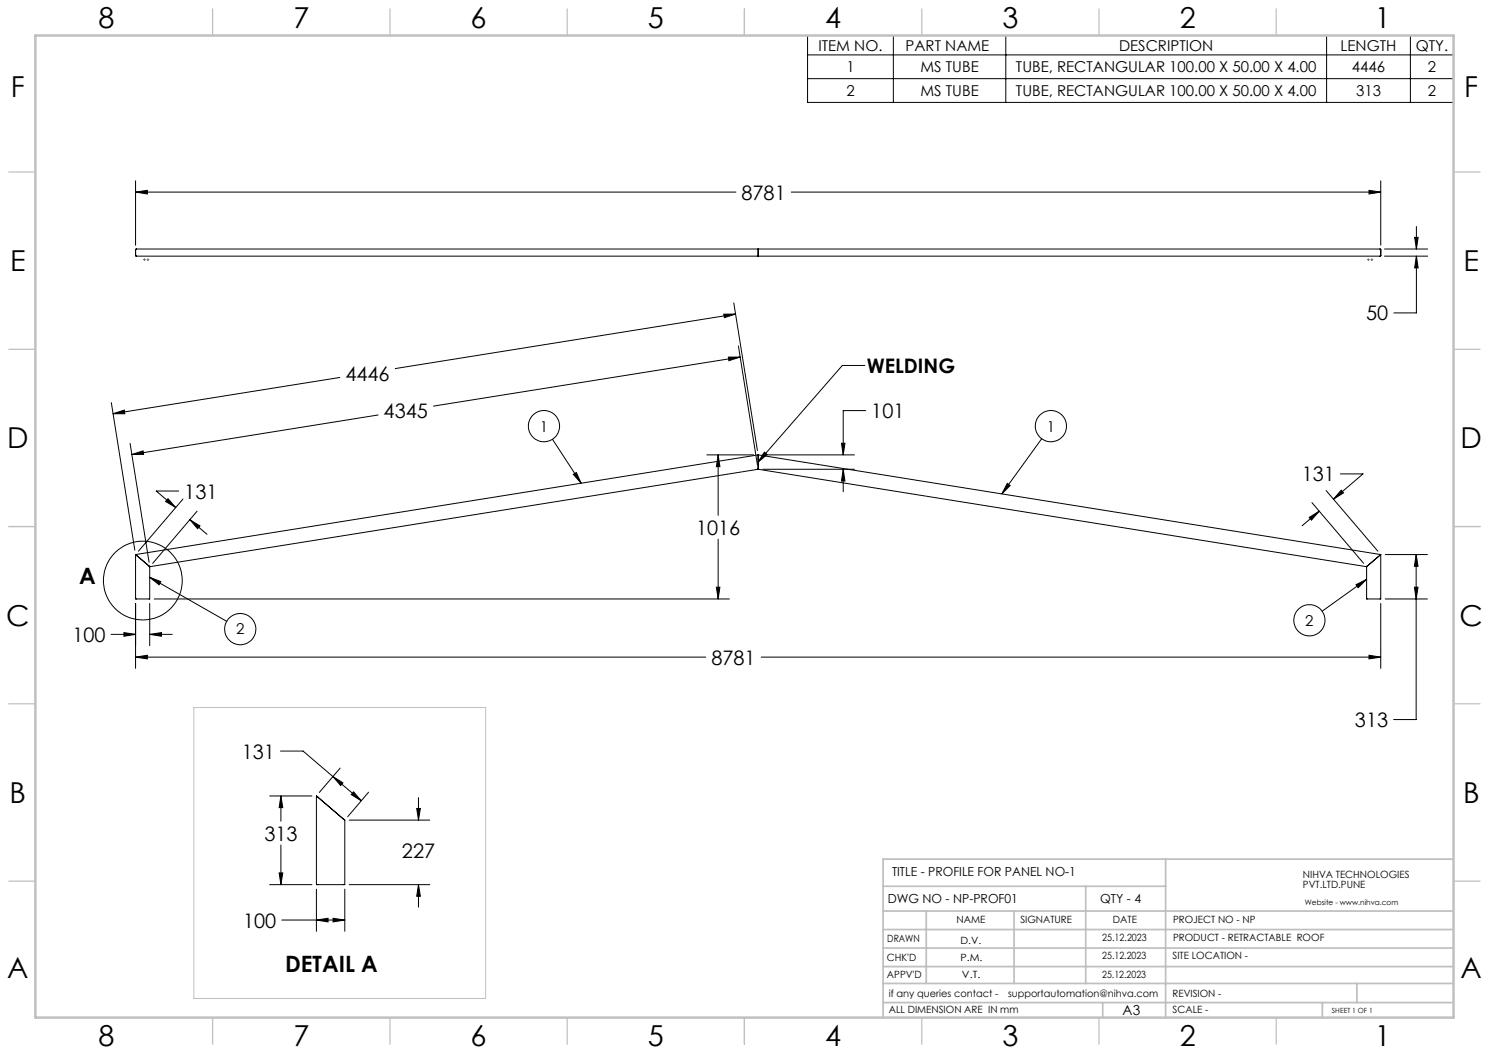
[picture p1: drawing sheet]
<svg xmlns="http://www.w3.org/2000/svg" width="420mm" height="297mm" viewBox="0 0 420 297" stroke-linecap="round" stroke-linejoin="round" font-family="sans-serif">
<g fill="none" stroke="#000" stroke-width=".28">
<path d="M227.8 10h182.2v18.9h-182.2zM227.8 15.5h182.2M252 10v18.9M283.7 10v18.9M374.2 10v18.9M397.8 10v18.9M227.8 22.2h182.2M38.2 51v18.2M38.2 54.2h169.4M38.2 54.2l3.4-.5v1zM223.2 54.2h166.3M386.2 53.7l3.3 .5-3.3 .5z"/>
<path d="M389.5 51v18.2M38.2 72v-1.6l.2-.2h350.9l.2 .2-.2 1.8h-350.8M38.2 72l.3 .2M213.9 72v.2zM213.9 70.2v.2zM213.9 70.4v1.6M390.5 70.2h12.2M390.5 72.2h12.2M399 67h1l-.5 3.2zM399.5 72.2v16.1h-6.3M399.5 63.9v6.3M399.5 72.2l.5 3.4h-1z"/>
<path d="M204.2 88.6h3.3l-3.2 1zM207 85.4l6.6 41.7M207.5 88.6l-96 15.4M208.3 97.6l5.3 33.5M31.4 113.6l6.6 41.6M31.9 116.7l3.2-1 .1 1zM95.8 106.5l-63.9 10.2M106.6 117l-69.4 11.2M205.5 100.7h3.3l-3.2 1zM208.8 100.7l-86.5 13.8M243.9 103.1h-6.3l-23.8 27.2M244.2 115.8h-6.4v12.5"/>
<path d="M36.7 125.1l5.4 33.5M37.2 128.2l3.2-1 .1 1zM50.4 138.5h-6.3l5.5 4.7M155.8 123.9l8.1 12.4M161.7 133.8l.9-.5 1.3 3zM199.4 128.3h13.2M202.6 128.3v17M202.6 128.3l.5 3.3h-1zM213.9 132.1v.3M213.9 128.3v.2M213.9 128.5v3.6M213.9 132.4l171.6 27.4"/>
<path d="M213.9 128.3l175.6 28.1M213.9 132.4l-171.7 27.4M213.9 128.3l-175.7 28.1M215.1 132.4h25.9M215.1 128.3h25.9M215.6 127.5l.8 .7-2.6 2.1zM237.3 125h1l-.5 3.3zM237.8 132.4v6.3M237.8 132.4l.5 3.3h-1zM284.1 136.3l.8 .6-2.3 2.4zM293.8 123.8l-11.2 15.5M374.1 138.4l14.6 17.1"/>
<path d="M378.1 133.7h6.4l-8.4 7.1M378.3 138.3l.7 .7-2.9 1.8zM38.2 156.4l.3 .2M38.2 156.4v12.5h4v-9.1M38.5 156.6l3.6 3.1M42.1 159.7l.1 .1M47.4 140.6l2.2 2.6-2.9-1.8zM51.6 140.8l-12.5 14.7M53.6 146.6l4.8 4.1M53.6 146.6l2.8 1.7-.7 .8zM55.6 144.2l-12.5 14.7M202.6 152.1v16.8"/>
<path d="M369.3 145.9l2.8-1.7-2.2 2.5zM370.1 141.8l14.5 17.1M372.1 144.2l-4.8 4.1M385.7 159.7l-.2 .1M389.3 156.6l-3.6 3.1M389.5 156.4v12.5h-4v-9.1M389.5 156.4l-.2 .2M390.7 156.4h11.9M399.5 156.4v46.5h-6.4M399.5 156.4l.5 3.3h-1zM31.3 178.9h6.9M35 178.4l3.2 .5-3.2 .6z"/>
<path d="M38.2 170.2v18.3M42.2 162.8l21.8 12.5M42.2 170.2v11.9M42.2 178.9h6.4M42.2 178.9l3.3-.5v1.1zM42.2 162.8l3.2 1.2-.5 .9zM43.5 168.9h162.2M202.1 165.6h1l-.5 3.3zM382.5 164.9l3-1.5-2.4 2.4zM385.5 163.4l-12.6 9M389.5 170.2v18.3M390.7 168.9h11.9"/>
<path d="M399 165.6h1l-.5 3.3zM38.2 185.3h160.9M38.2 185.3l3.4-.5v1zM214.7 185.3h174.8M386.2 184.8l3.3 .5-3.3 .5zM79.1 211.8h6.4l8.4 7.2M93.9 219l8 6.8M93.9 219l2.8 1.8-.6 .8zM96 216.6l-5.9 6.9M76.1 224.5h11.9M79.2 224.5l.6 3.3h-1.1zM79.2 224.5v7.1"/>
<path d="M79.2 238.3v11.2M89.3 224.5v25h8v-18.2l-7.7-6.5M89.3 224.5l.3 .3M98.5 231.3h22.7M99.7 223.3l2.2 2.5-2.8-1.7zM104 223.4l-5.9 7M117.5 228h1.1l-.6 3.3zM118 225v6.3M76.1 249.5h11.9M78.7 246.2h1.1l-.6 3.3zM79.5 259.5h17.8M89.3 259.5l3.2-.5v1z"/>
<path d="M89.3 250.8v11.9M93.9 259l3.4 .5-3.4 .5zM97.3 250.8v11.9M98.5 249.5h22.7M118 249.5v6.4M118 249.5l.6 3.3h-1.1z"/>
<circle cx="153.4" cy="120.2" r="4.4"/>
<circle cx="296.4" cy="120.2" r="4.4"/>
<circle cx="40.3" cy="163.7" r="11.1"/>
<circle cx="67.8" cy="177.4" r="4.4"/>
<circle cx="369.3" cy="175" r="4.4"/>
</g>
<g fill="none" stroke="#808000" stroke-width=".28">
<path d="M40.5 73.2h.1M40.6 73.2h.3M40.7 73v.1M40.7 73.1v.2M40.7 73.4v.1M41 73.2h.1M41.5 73.2h.1M41.6 73.2h.2M41.7 73v.1M41.7 73.1v.2M41.7 73.4v.1M41.9 73.2h.1"/>
<path d="M385.7 73.2h.1M385.9 73.2h.2M386 73v.1M386 73.1v.2M386 73.4v.1M386.2 73.2h.1M386.7 73.2h.1M386.9 73.2h.2M387 73v.1M387 73.1v.2M387 73.4v.1M387.2 73.2h.1"/>
</g>
<path d="M213.8 130.3h.1M54.7 199.6h82.3v82h-82.3z" fill="none" stroke="#c0c0c0" stroke-width=".28"/>
<g fill="none" stroke="#c0c0c0" stroke-width=".35">
<path d="M60 2.5v7.5M110 2.5v7.5M160 2.5v7.5M210 2.5v7.5M260 2.5v7.5M310 2.5v7.5M360 2.5v7.5M2.5 48.5h7.5M410 48.5h7.5M2.5 98.5h7.5M410 98.5h7.5M2.5 148.5h7.5"/>
<path d="M410 148.5h7.5M2.5 198.5h7.5M410 198.5h7.5M2.5 248.5h7.5M410 248.5h7.5M60 287v7.5M110 287v7.5M160 287v7.5M210 287v7.5M260 287v7.5M310 287v7.5M360 287v7.5"/>
</g>
<g fill="none" stroke="#c0c0c0" stroke-width=".5">
<path d="M249.1 257h160.9M249.1 250h79.7M261.3 257v20.4M286 257v20.4M306.2 250v27.4M328.8 242.3v44.7M410 242.3h-160.9v44.7M249.1 272.6h160.9M249.1 267.4h160.9M249.1 262.2h160.9M249.1 277.4h160.9M382.7 277.4v5.4"/>
<path d="M249.1 282.8h160.9M311 282.8v4.2M373 282.8v4.2"/>
</g>
<path d="M10 10h400v277h-400z" fill="none" stroke="#c0c0c0" stroke-width=".7"/>
<g fill="#000">
<path d="M215.6 127.5l.8 .7-2.6 2.1z"/>
<path d="M47.4 140.6l2.2 2.6-2.9-1.8zM53.6 146.6l2.8 1.7-.7 .8zM369.3 145.9l2.8-1.7-2.2 2.5zM378.3 138.3l.7 .7-2.9 1.8zM42.2 178.9l3.3-.5v1.1zM35 178.4l3.2 .5-3.2 .6zM399.5 156.4l.5 3.3h-1zM399 165.6h1l-.5 3.3zM38.2 185.3l3.4-.5v1zM386.2 184.8l3.3 .5-3.3 .5zM31.9 116.7l3.2-1 .1 1zM204.2 88.6h3.3l-3.2 1zM37.2 128.2l3.2-1 .1 1zM205.5 100.7h3.3l-3.2 1zM237.8 132.4l.5 3.3h-1zM237.3 125h1l-.5 3.3zM202.6 128.3l.5 3.3h-1zM202.1 165.6h1l-.5 3.3zM38.2 54.2l3.4-.5v1zM386.2 53.7l3.3 .5-3.3 .5zM399 67h1l-.5 3.2zM399.5 72.2l.5 3.4h-1zM78.7 246.2h1.1l-.6 3.3zM79.2 224.5l.6 3.3h-1.1zM118 249.5l.6 3.3h-1.1zM117.5 228h1.1l-.6 3.3zM99.7 223.3l2.2 2.5-2.8-1.7zM93.9 219l2.8 1.8-.6 .8zM89.3 259.5l3.2-.5v1zM93.9 259l3.4 .5-3.4 .5z"/>
<path d="M382.5 164.9l3-1.5-2.4 2.4zM42.2 162.8l3.2 1.2-.5 .9zM284.1 136.3l.8 .6-2.3 2.4zM161.7 133.8l.9-.5 1.3 3z"/>
</g>
<g font-size="8.1">
<text x="27.8" y="8">8</text>
<text x="82.8" y="8">7</text>
<text x="132.8" y="8">6</text>
<text x="182.8" y="8">5</text>
<text x="232.8" y="8">4</text>
<text x="282.8" y="8">3</text>
<text x="332.8" y="8">2</text>
<text x="387.8" y="8">1</text>
<text x="3" y="27.2">F</text>
<text x="413" y="27.2">F</text>
<text x="2.8" y="76.5">E</text>
<text x="412.8" y="76.5">E</text>
<text x="2" y="126.5">D</text>
<text x="412" y="126.5">D</text>
<text x="1.7" y="176.5">C</text>
<text x="411.7" y="176.5">C</text>
<text x="2.7" y="226.5">B</text>
<text x="412.7" y="226.5">B</text>
<text x="2" y="275.7">A</text>
<text x="412" y="275.7">A</text>
<text x="27.8" y="295">8</text>
<text x="82.8" y="295">7</text>
<text x="132.8" y="295">6</text>
<text x="182.8" y="295">5</text>
<text x="232.8" y="295">4</text>
<text x="282.8" y="295">3</text>
<text x="332.8" y="295">2</text>
<text x="387.8" y="295">1</text>
</g>
<g font-size="6.3">
<text x="22.3" y="164.6">A</text>
<text x="80.4" y="274.1">DETAIL A</text>
</g>
<g font-size="5.6">
<text x="209.1" y="56.3">8781</text>
<text x="385.4" y="90.4">50</text>
<text x="97.4" y="107.3">4446</text>
<text x="244.5" y="105.2">WELDING</text>
<text x="108.2" y="117.9">4345</text>
<text x="245.8" y="117.9">101</text>
<text x="367.2" y="135.8">131</text>
<text x="52" y="140.6">131</text>
<text x="196.3" y="150.8">1016</text>
<text x="20.4" y="181.1">100</text>
<text x="200.7" y="187.5">8781</text>
<text x="382.2" y="205.1">313</text>
<text x="68.2" y="214">131</text>
<text x="74.6" y="237.1">313</text>
<text x="113.4" y="241.9">227</text>
<text x="68.6" y="261.6">100</text>
</g>
<g font-size="4.2">
<text x="230.9" y="14.3">ITEM NO.</text>
<text x="255.5" y="14.3">PART NAME</text>
<text x="315.7" y="14.3">DESCRIPTION</text>
<text x="378.1" y="14.3">LENGTH</text>
<text x="399.3" y="14.3">QTY.</text>
<text x="238.7" y="20.4">1</text>
<text x="259.6" y="20.4">MS TUBE</text>
<text x="286.6" y="20.4">TUBE, RECTANGULAR 100.00 X 50.00 X 4.00</text>
<text x="381.3" y="20.4">4446</text>
<text x="402.7" y="20.4">2</text>
<text x="238.7" y="27.1">2</text>
<text x="259.6" y="27.1">MS TUBE</text>
<text x="286.6" y="27.1">TUBE, RECTANGULAR 100.00 X 50.00 X 4.00</text>
<text x="382.5" y="27.1">313</text>
<text x="402.7" y="27.1">2</text>
<text x="152.3" y="121.7">1</text>
<text x="295.3" y="121.7">1</text>
<text x="66.6" y="179">2</text>
<text x="368.2" y="176.5">2</text>
</g>
<text font-size="3.9" x="316.7" y="286.4">A3</text>
<g font-size="3.5">
<text x="251.6" y="247.2">TITLE - PROFILE FOR PANEL NO-1</text>
<text x="250.4" y="254.8">DWG NO - NP-PROF01</text>
<text x="310.3" y="254.8">QTY - 4</text>
</g>
<g font-size="2.8">
<text x="367.5" y="247.7">NIHVA TECHNOLOGIES</text>
<text x="367.5" y="250.5">PVT.LTD.PUNE</text>
<text x="269.8" y="260.4">NAME</text>
<text x="287.8" y="260.4">SIGNATURE</text>
<text x="313.9" y="260.5">DATE</text>
<text x="330.9" y="260.5">PROJECT NO - NP</text>
<text x="250.3" y="265.7">DRAWN</text>
<text x="270.9" y="266.1">D.V.</text>
<text x="310.9" y="265.5">25.12.2023</text>
<text x="330.9" y="265.5">PRODUCT - RETRACTABLE ROOF</text>
<text x="250.2" y="271.1">CHK'D</text>
<text x="250.2" y="275.8">APPV'D</text>
<text x="270.9" y="271.1">P.M.</text>
<text x="271.3" y="275.8">V.T.</text>
<text x="310.9" y="270.6">25.12.2023</text>
<text x="310.9" y="275.8">25.12.2023</text>
<text x="330.7" y="270.6">SITE LOCATION -</text>
<text x="250.7" y="281.1">if any queries contact -</text>
<text x="284.3" y="281.1">supportautomation@nihva.com</text>
<text x="330.7" y="281.1">REVISION -</text>
<text x="250.7" y="285.6">ALL DIMENSION ARE IN mm</text>
<text x="330.7" y="285.6">SCALE -</text>
</g>
<text font-size="2.1" x="368.1" y="255.1">Website - www.nihva.com</text>
<text font-size="2" x="375.7" y="285.6">SHEET 1 OF 1</text>
</svg>
